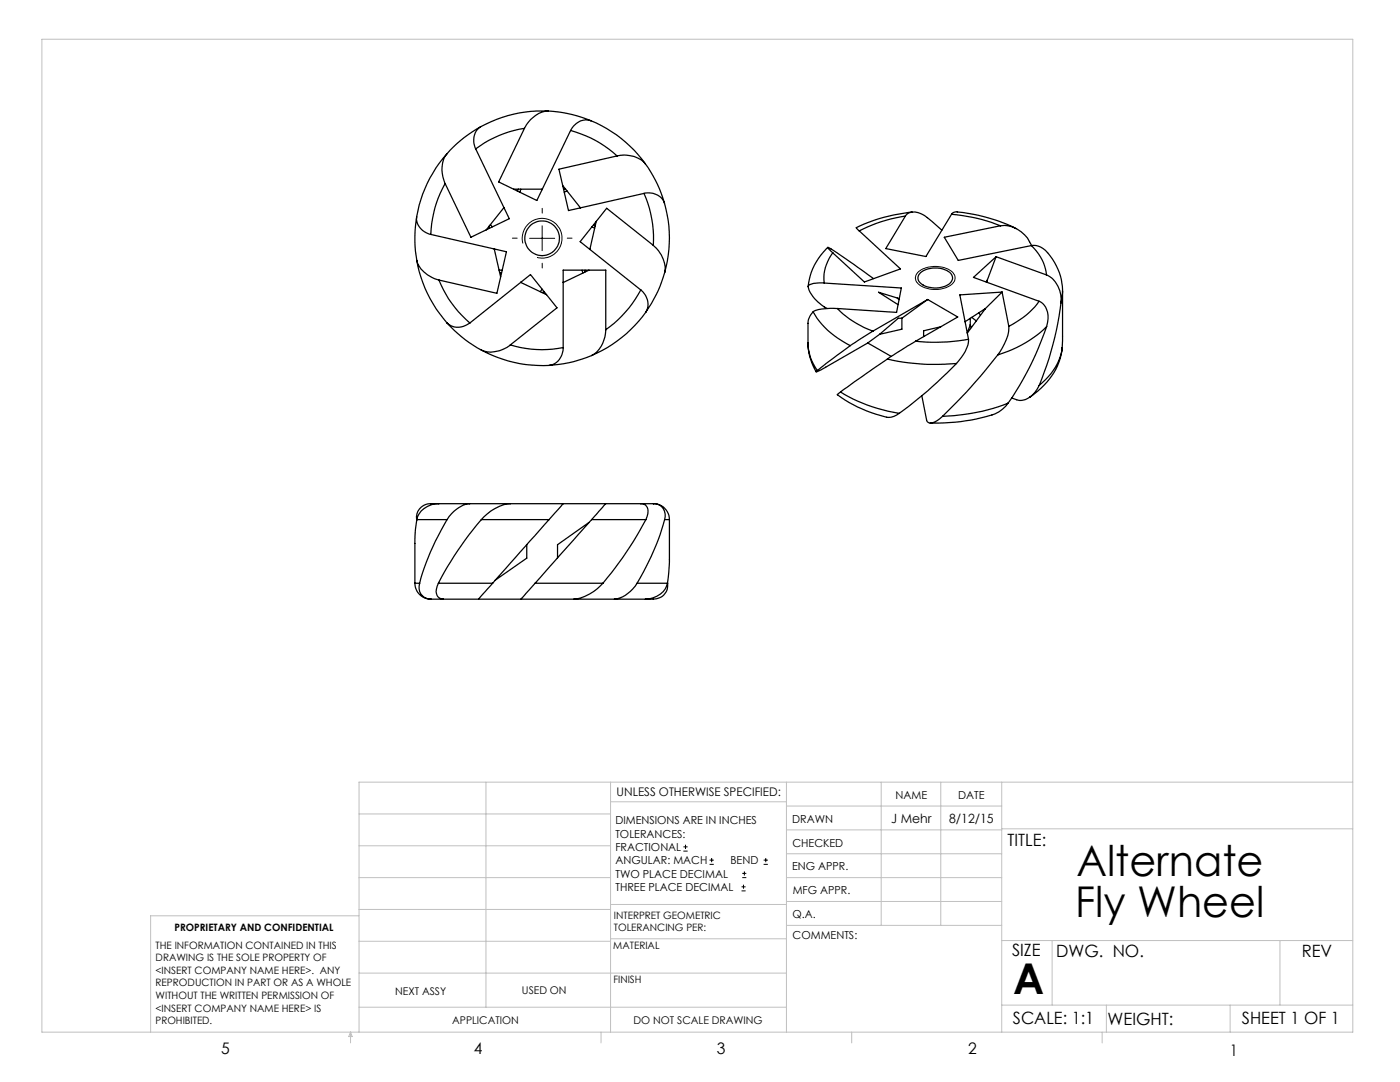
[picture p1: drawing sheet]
<svg xmlns="http://www.w3.org/2000/svg" width="279mm" height="216mm" viewBox="0 0 279 216" stroke-linecap="round" stroke-linejoin="round" font-family="sans-serif">
<g fill="none" stroke="#000" stroke-width=".2">
<path d="M104.4 48.6a4 4 0 0 1 3.4-5 4 4 0 0 1 4.3 4.2 4 4 0 0 1-4.9 3.6M105.7 47.6h5M108.2 45v5M183.2 54.4a5.6 5.6 0 0 1 7.1 .1 1.71 1.71 0 0 1-1 2.7 5.6 5.6 0 0 1-6.4-.9l-.1-.2a1.54 1.54 0 0 1 .4-1.7zM136.4 169.8h.8M136.4 169h.8M136.8 168.6v.8M141.6 172.5h.9M141.6 171.6h.9M142 171.2v.8M148 177.8h.8M148 177h.8"/>
<path d="M148.1 175.1h.8M148.1 174.3h.8M148.4 176.5v.8M148.6 173.9v.8M152.4 172.5h.8M152.4 171.6h.8M152.8 171.2v.8"/>
</g>
<g fill="none" stroke="#c0c0c0" stroke-width=".2">
<path d="M8.4 7.8h261.6v198.2h-261.6zM97 156.1v44.9M121.8 156.1v49.9M121.8 160h35.2M157 156.1v49.9M175.9 156.1v28.5M187.7 156.1v28.5M199.9 156.1v49.9M270 156.1h-198.4v49.9M71.6 175.1h50.2M71.6 168.8h50.2M71.6 162.4h50.2"/>
<path d="M157 170.4h42.9M157 165.6h42.9M157 160.8h42.9M157 175.1h42.9M157 179.9h42.9M199.9 165.4h70.1M71.6 194.2h85.4M71.6 187.8h50.2M71.6 181.5h50.2M71.6 182.7h-41.5v23.3M121.8 187.3h35.2M121.8 180.5h35.2"/>
<path d="M157 184.6h42.9M199.9 187.7h70.1M210 187.7v12.9M255.4 187.7v12.9M70 206v2.1M70 206l.3 .8h-.7zM71.6 201h85.4M119.9 206v2.1M170 206v2.1M199.9 200.6h70.1M220 206v2.1M220.8 200.6v5.4"/>
<path d="M245.5 200.6v5.4"/>
</g>
<path d="M103.2 47.5h-.9M108.2 42.5v-.9M108.2 52.5v1M113.2 47.5h1" fill="none" stroke="#000" stroke-width=".2" stroke-dasharray="15.2 1.3 1.3 1.3"/>
<g fill="none" stroke="#000" stroke-width=".25">
<path d="M88.8 36.6a22 22 0 0 0-2.8 10.2M89.1 30.8a5.9 5.9 0 0 0-.3 5.8M89.1 30.8a25 25 0 0 0-6 12.5M94.9 29.7l6.7 13.9-7.6 3.7-5.2-10.7M95.9 25.3a3.4 3.4 0 0 0-1 4.4M95.9 25.3a24.4 24.4 0 0 0-6.8 5.5M102.5 37.7h5.7M103.5 37.7l-.3 .4M103.9 37.7l-.1 .6M104.7 25.6a21.8 21.8 0 0 0-9.8 4.1M104.7 25.6l-5.2 10.7 7.6 3.7 6.8-14M108.2 37.7v.2"/>
<path d="M109.4 22.2a25.5 25.5 0 0 1 8.5 1.9M109.4 22.2a6.1 6.1 0 0 0-4.7 3.4M109.4 22.2a25.7 25.7 0 0 0-13.5 3.1M112.3 37l3.6 4.5M112.5 37.7h.4M113.2 38.1l-.6 .2M113.9 26a22.2 22.2 0 0 1 9.3 5.1M117.9 24.1a3.4 3.4 0 0 0-4 1.9M117.9 24.1a25 25 0 0 1 10.9 8.6M123.2 31.1a6 6 0 0 1 5.6 1.6M123.2 31.1l-11.7 2.7 2 8.2 15-3.4M128.5 38.6a22.5 22.5 0 0 1 1.9 10.4"/>
<path d="M128.5 38.6a3.4 3.4 0 0 1 4.1 1.9M128.8 32.7a24.7 24.7 0 0 1 3.8 7.8M83.1 43.3a3.4 3.4 0 0 0 2.9 3.5M83.1 43.3a25.7 25.7 0 0 0 .1 8.7M83.2 52a6.1 6.1 0 0 0 4.4 3.9M83.2 52a25.5 25.5 0 0 0 6 12.5M86 46.8l15.1 3.4-1.9 8.3-11.6-2.6M87.6 55.9a22.4 22.4 0 0 0 6.2 8.6M97.6 45.1l.1 .4M97.9 44.8l.3 .5M98.6 49.7l1.3 5.5M98.7 49.7h.1"/>
<path d="M99.6 53.9h.6M99.7 54.3l.4 .2M100.5 41.5h.1M100.6 41.4l-3.6 4.5M103.9 56.3l5.2 2.5M104 56.3v.1M108.2 57.7l-.4 .5M108.6 58.2l-.4 .2M112.4 56.3h.1M115.8 41.4v.1M116.2 53.9l.1 .6M116.8 53.9l-.1 .4"/>
<path d="M117.5 53.9l-5.1 2.5M117.8 49.7h-.1M118.1 45.3l.6 .2M118.5 44.8l.3 .3M119 44.2l-1.3 5.5M127.9 57.9a23.1 23.1 0 0 1-7 7.9M127.9 57.9a3.6 3.6 0 0 1 1 4.4M130.4 49a6.1 6.1 0 0 1 2.2 5.4M130.4 49l-9.3-7.4-5.3 6.6 12.1 9.7M132.6 40.5a25.3 25.3 0 0 1 0 13.9M132.6 54.4a26.1 26.1 0 0 1-3.7 7.9M164.5 56.5l-.2-.1a4.9 4.9 0 0 0-3 .6 6.2 6.2 0 0 0 3.2 4.2l.6 .4"/>
<path d="M164.5 56.5l15.4 1-1 4.8-11.8-.7M165.2 49.4a12.3 12.3 0 0 0-3.9 7.7M166.2 50.4a8.1 8.1 0 0 0-1.7 6.1M166.2 50.4l-1-1a89.9 89.9 0 0 1 9.1 6.2M171.5 46.1l8.2 7.6-7.2 2.6-6.3-5.9M179.1 59.5l.3 .3M179.5 59.6l-4.2-1.3 3.9 2.5M180.7 43.1a29 29 0 0 0-9.2 3M180.7 43.1a2.35 2.35 0 0 1 3.2-.4l1.2 .7 2.9 2.5M182 42.3a32.4 32.4 0 0 0-11.1 3.2l.6 .6M183.7 54.4a5.1 5.1 0 0 1 6 .1 1.51 1.51 0 0 1-.9 2.5 4.8 4.8 0 0 1-5.5-.9l-.1-.8zM185.1 59.8l6 3.5-8.4 4.8"/>
<path d="M185.1 59.8l-10.9 6.3M185.1 59.8l-5.1 3.7M189.9 42.8l.2-.3 .5-.2a32.4 32.4 0 0 1 12.2 3.3M189.9 42.8a33.4 33.4 0 0 1 9.8 2.2M189.9 42.8l-5.1 8.4-8-1.6 3.9-6.5M197 55.9v.4M197 55.9l-.2 .4M198.8 51.2l10 3.7M198.8 51.2l-4.5 4.2 13.1 4.7M198.8 51.2l-1.8 4.7M199.7 45a5.9 5.9 0 0 1 6.2 4M199.7 45l-11.2 2.3 2.7 4.7 14.6-3"/>
<path d="M200 58.3l1.3 6.8M200 58.3l-8.4 .5 1.7 8.9M200 58.3l-3.3 3.3M205.8 49a3.9 3.9 0 0 1 3.8 2.1 11.4 11.4 0 0 1 2.5 7M205.8 49a9.3 9.3 0 0 1 3 5.9M208.8 54.9a5.3 5.3 0 0 1 2.9 5.5M212.1 58.1l-.1 11.3M212.1 58.1l-.4 2.3M89.2 64.5a26.1 26.1 0 0 0 6.9 5.3M89.2 64.5a3.5 3.5 0 0 0 4.6 0M93.8 64.5l12.1-9.7 5.3 6.6-9.4 7.4M96.1 69.8a25.6 25.6 0 0 0 13.5 3.1"/>
<path d="M101.8 68.8a5.8 5.8 0 0 1-5.7 1M101.8 68.8a21.7 21.7 0 0 0 10.6 .6M112.4 69.4a3.5 3.5 0 0 1-2.8 3.5M118.1 70.9a25.6 25.6 0 0 1-8.5 2M120.9 65.8a6 6 0 0 1-2.8 5.1M120.9 65.8v-11.9h-8.5v15.5M128.9 62.3a26 26 0 0 1-10.8 8.6M161.3 68.4a11.1 11.1 0 0 0 1.6 5.8M161.3 68.4a9.6 9.6 0 0 0 1.8 5.5M162.3 62.2a16.6 16.6 0 0 0 7.4 6.8M162.3 62.2a3.4 3.4 0 0 0-1 2.3v3.9M167.1 61.6a19.2 19.2 0 0 0 7.1 4.5"/>
<path d="M167.1 61.6a13 13 0 0 0-4.6 .5l-.2 .1M167.7 78.2l-.6 .5a24.3 24.3 0 0 0 10.2 4.6 3.6 3.6 0 0 0 2.2-.8M167.7 78.2a31.1 31.1 0 0 0 11.8 4.3M169.7 69l-6.6 4.9M173.2 68.4l-10.3 5.8 .2-.3M173.2 68.4l4.7 2.7M174.2 66.1l-4.5 2.9M175.5 66.7l-2.3 1.7M177.1 71.6a43.4 43.4 0 0 0 13.8 .9M177.1 71.6l-9.4 6.6M180 63.5h-.7l-3.8 3.2M180 63.5v2.2l-4.5 1"/>
<path d="M182.7 68.1l-5.6 3.5M184 79l.9 4.8a.98 .98 0 0 0 1.7 .4l1.5-1.1M187.8 65.2l-3.5 .8v1.2M190.9 72.5a82.1 82.1 0 0 1-11.4 10M193.3 67.7a37.7 37.7 0 0 1-10.6 .4M193.3 67.7a6.3 6.3 0 0 1-1.9 4.2l-.5 .6M193.6 64.8l-.6 1.6M193.6 64.8l.2 .6M193.6 63.5v1.3M193.9 63.3l.9 .7M195.4 62.4l.3 .5M196.6 61.6l-.1 .1"/>
<path d="M196.7 61.6l-3.7 4.9M196.7 61.6l-4.1 2.6M199.1 70.8l-1.7 2.2a100.4 100.4 0 0 1-9.3 10.1M201.3 65.1a7.3 7.3 0 0 1-1.3 4.4l-.9 1.3M205.6 79.2h-.1M207.4 60.1a15.9 15.9 0 0 1-6.1 5M207.4 60.1a3.5 3.5 0 0 1 1.7 4.3l-.2 .8M207.4 76.9a4.1 4.1 0 0 1-4.3 2.9l-1.2-.4M208.9 65.2a60.5 60.5 0 0 1-7.7 15.2M208.9 65.2a23.8 23.8 0 0 1-9.8 5.6M211.7 60.4a64.2 64.2 0 0 1-4.3 16.5M212 69.4a13.4 13.4 0 0 1-6.4 9.8"/>
<path d="M212 69.4a11.5 11.5 0 0 1-4.6 7.5M201.2 80.4a7.6 7.6 0 0 1-5.3 3 39 39 0 0 1-10.3 1M201.2 80.4a39.5 39.5 0 0 1-13.1 2.7M82.8 116.4a3.2 3.2 0 0 0 3.2 3.2h2.5M82.8 116.4h.9M83.1 103.7l.1 .1M83.2 103.7h6M83.2 103.7l-.4 4.1v8.6M83.7 116.4a2.36 2.36 0 0 0 2.3 3.2M87.5 116.4h10.8M87.5 116.4a2.27 2.27 0 0 0 .1 2.8l.9 .4M87.6 100.5a4.4 4.4 0 0 0-4.4 3.2"/>
<path d="M87.6 100.5h6.2M87.6 100.5h-1.6a2.78 2.78 0 0 0-2.9 3.2M88.5 119.6h7M89.2 103.7a48.6 48.6 0 0 0-5.5 12.7M93.8 100.5a6.1 6.1 0 0 0-4.6 3.2M93.8 100.5h8M95.5 119.6h8.5M96.1 103.7h13.5M96.1 103.7a66.2 66.2 0 0 0-8.6 12.7M98.3 116.4l-2.8 3.2M101.8 100.5h10.6M101.8 100.5a8.5 8.5 0 0 0-5.7 3.2"/>
<path d="M104 119.6h10.5M105.1 108.7v2.7l-6.3 4.4M106.8 116.4h13.5M106.8 116.4l-2.8 3.2M109.6 103.7l-11.3 12.7M112.4 100.5l-2.8 3.2M112.4 100.5h8.5M114.5 119.6h8.1M117.5 104.2l-6.2 4.5v2.7M118.1 103.7h10.8M118.1 103.7l-11.3 12.7M120.3 116.4a9 9 0 0 1-5.8 3.2"/>
<path d="M120.9 100.5h7M120.9 100.5l-2.8 3.2M122.6 119.6h6.2M127.1 116.4a6.2 6.2 0 0 1-4.5 3.2M127.1 116.4h6.1M127.9 100.5h2.5a3.2 3.2 0 0 1 3.2 3.2M127.9 100.5a1.43 1.43 0 0 1 1.4 2l-.4 1.2M128.9 103.7a74.4 74.4 0 0 1-8.6 12.7M130.4 100.5a2.33 2.33 0 0 1 2.2 3.2M132.6 103.7a52 52 0 0 1-5.5 12.7M132.6 103.7h1M133.2 116.4a4.6 4.6 0 0 1-4.4 3.2"/>
<path d="M133.2 116.3a2.75 2.75 0 0 1-2.8 3.3h-1.6M133.6 103.7v8.6l-.4 4.1"/>
<circle cx="108.2" cy="47.6" r="3.5"/>
</g>
<g font-size="8.5">
<text x="214.8" y="174.9">Alternate</text>
<text x="214.6" y="183">Fly Wheel</text>
<text x="202.2" y="198.3">A</text>
</g>
<g font-size="3.4">
<text x="201.1" y="168.8">TITLE:</text>
<text x="202" y="190.8">SIZE</text>
<text x="210.8" y="190.9">DWG. NO.</text>
<text x="259.8" y="191">REV</text>
<text x="202.1" y="204.4">SCALE: 1:1</text>
<text x="221" y="204.5">WEIGHT:</text>
<text x="247.8" y="204.4">SHEET 1 OF 1</text>
</g>
<g font-size="3.2">
<text x="44.2" y="210.4">5</text>
<text x="94.6" y="210.3">4</text>
<text x="143.1" y="210.4">3</text>
<text x="193.2" y="210.3">2</text>
<text x="245.4" y="210.6">1</text>
</g>
<g font-size="2.5">
<text x="177.9" y="164.2">J Mehr</text>
<text x="189.4" y="164.2">8/12/15</text>
</g>
<text font-size="2.4" x="123.1" y="158.9">UNLESS OTHERWISE SPECIFIED:</text>
<g font-size="2.2">
<text x="178.7" y="159.4">NAME</text>
<text x="191.2" y="159.4">DATE</text>
<text x="122.8" y="164.5">DIMENSIONS ARE IN INCHES</text>
<text x="122.8" y="167.1">TOLERANCES:</text>
<text x="158.1" y="164.2">DRAWN</text>
<text x="122.8" y="169.8">FRACTIONAL</text>
<text x="122.8" y="172.5">ANGULAR: MACH</text>
<text x="145.8" y="172.5">BEND</text>
<text x="158.1" y="173.7">ENG APPR.</text>
<text x="158.2" y="169.1">CHECKED</text>
<text x="122.8" y="175.1">TWO PLACE DECIMAL</text>
<text x="122.8" y="177.8">THREE PLACE DECIMAL</text>
<text x="158.2" y="178.4">MFG APPR.</text>
<text x="158.2" y="183.2">Q.A.</text>
<text x="158.2" y="187.4">COMMENTS:</text>
</g>
<g font-size="2.1">
<text x="78.8" y="198.5">NEXT ASSY</text>
<text x="104.2" y="198.4">USED ON</text>
<text x="90.2" y="204.3">APPLICATION</text>
<text x="126.4" y="204.3">DO NOT SCALE DRAWING</text>
</g>
<g font-size="2">
<text x="34.8" y="185.7">PROPRIETARY AND CONFIDENTIAL</text>
<text x="122.5" y="183.3">INTERPRET GEOMETRIC</text>
<text x="122.5" y="185.9">TOLERANCING PER:</text>
<text x="31.1" y="189.3">THE INFORMATION CONTAINED IN THIS</text>
<text x="31.1" y="191.8">DRAWING IS THE SOLE PROPERTY OF</text>
<text x="122.4" y="189.4">MATERIAL</text>
<text x="31.1" y="194.3">&lt;INSERT COMPANY NAME HERE&gt;. ANY</text>
<text x="31.1" y="196.8">REPRODUCTION IN PART OR AS A WHOLE</text>
<text x="122.4" y="196.2">FINISH</text>
<text x="31.1" y="199.4">WITHOUT THE WRITTEN PERMISSION OF</text>
<text x="31.1" y="201.9">&lt;INSERT COMPANY NAME HERE&gt; IS</text>
<text x="31.1" y="204.4">PROHIBITED.</text>
</g>
</svg>
